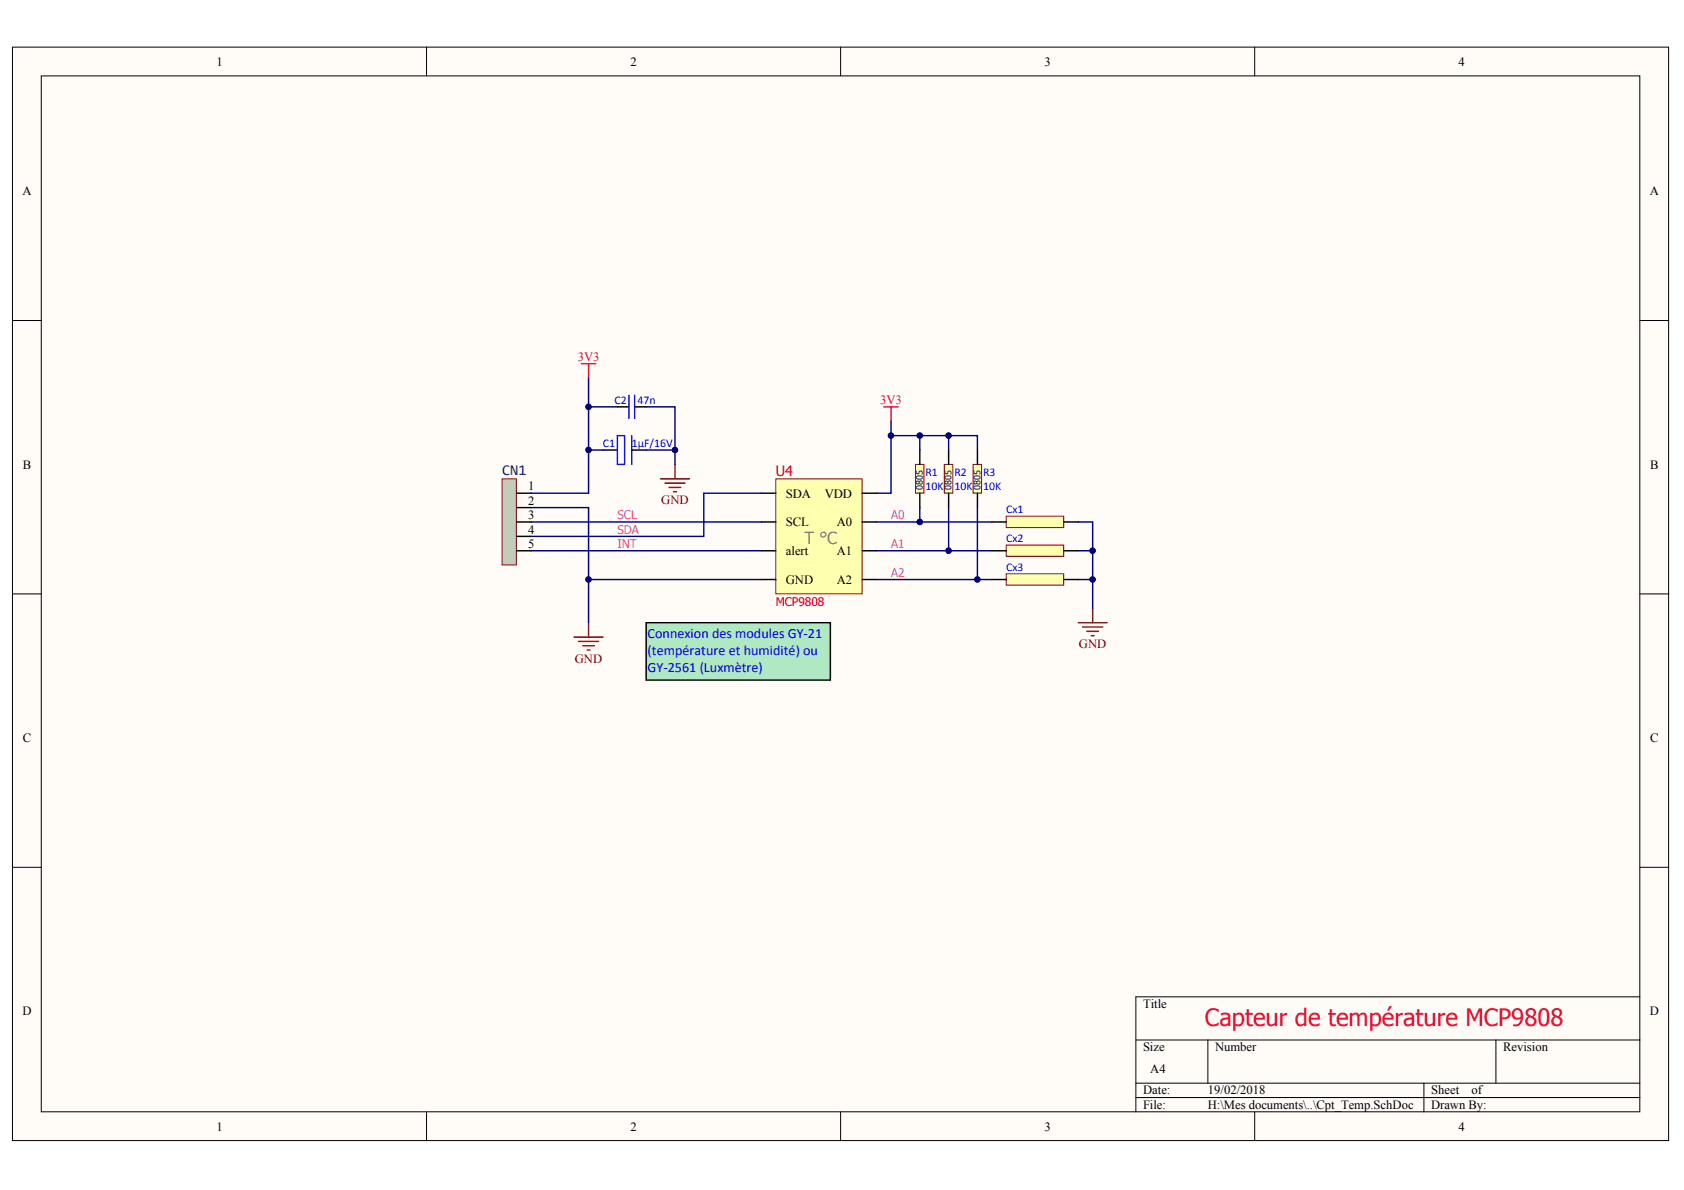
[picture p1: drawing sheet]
# Altium project Cpt_temperature.PrjPCB
1 sheet, 10 parts. Net scope: global (net labels, ports and power ports of the same name join across sheets).
Board files: Cpt_Temp.PcbDoc, Cpt_Temp_janv2018.PcbDoc

## Sheet Cpt_Temp.SchDoc
size A4

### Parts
C1  1µF/16V  [3216-18]
C2  47n  [0805]
CN1  inch_ligne 1x5  [INCH_1x5_droit]  (value not drawn)
Cx1  Pont  [0402]  (value not drawn)
Cx2  Pont  [0402]  (value not drawn)
Cx3  Pont  [0402]  (value not drawn)
R1  10K  [0805]
R2  10K  [0805]
R3  10K  [0805]
U4  MCP9808  [MSOP-08]

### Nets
3V3: C1.1(V+) C2.1(CT1) CN1.1 R1.2(CT2) R2.2(CT2) R3.2(CT2) U4.8(VDD)
GND: C1.2(V-) C2.2(CT2) CN1.2 Cx1.2(P2) Cx2.2(P2) Cx3.2(P2) U4.4(GND)
A0: Cx1.1(P1) R1.1(CT1) U4.7(A0)
A1: Cx2.1(P1) R2.1(CT1) U4.6(A1)
A2: Cx3.1(P1) R3.1(CT1) U4.5(A2)
INT: CN1.5 U4.3(alert)
SCL: CN1.3 U4.2(SCL)
SDA: CN1.4 U4.1(SDA)

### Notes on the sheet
- (near U4) Connexion des modules GY-21 (température et humidité) ou GY-2561 (Luxmètre)
- Capteur de température MCP9808
